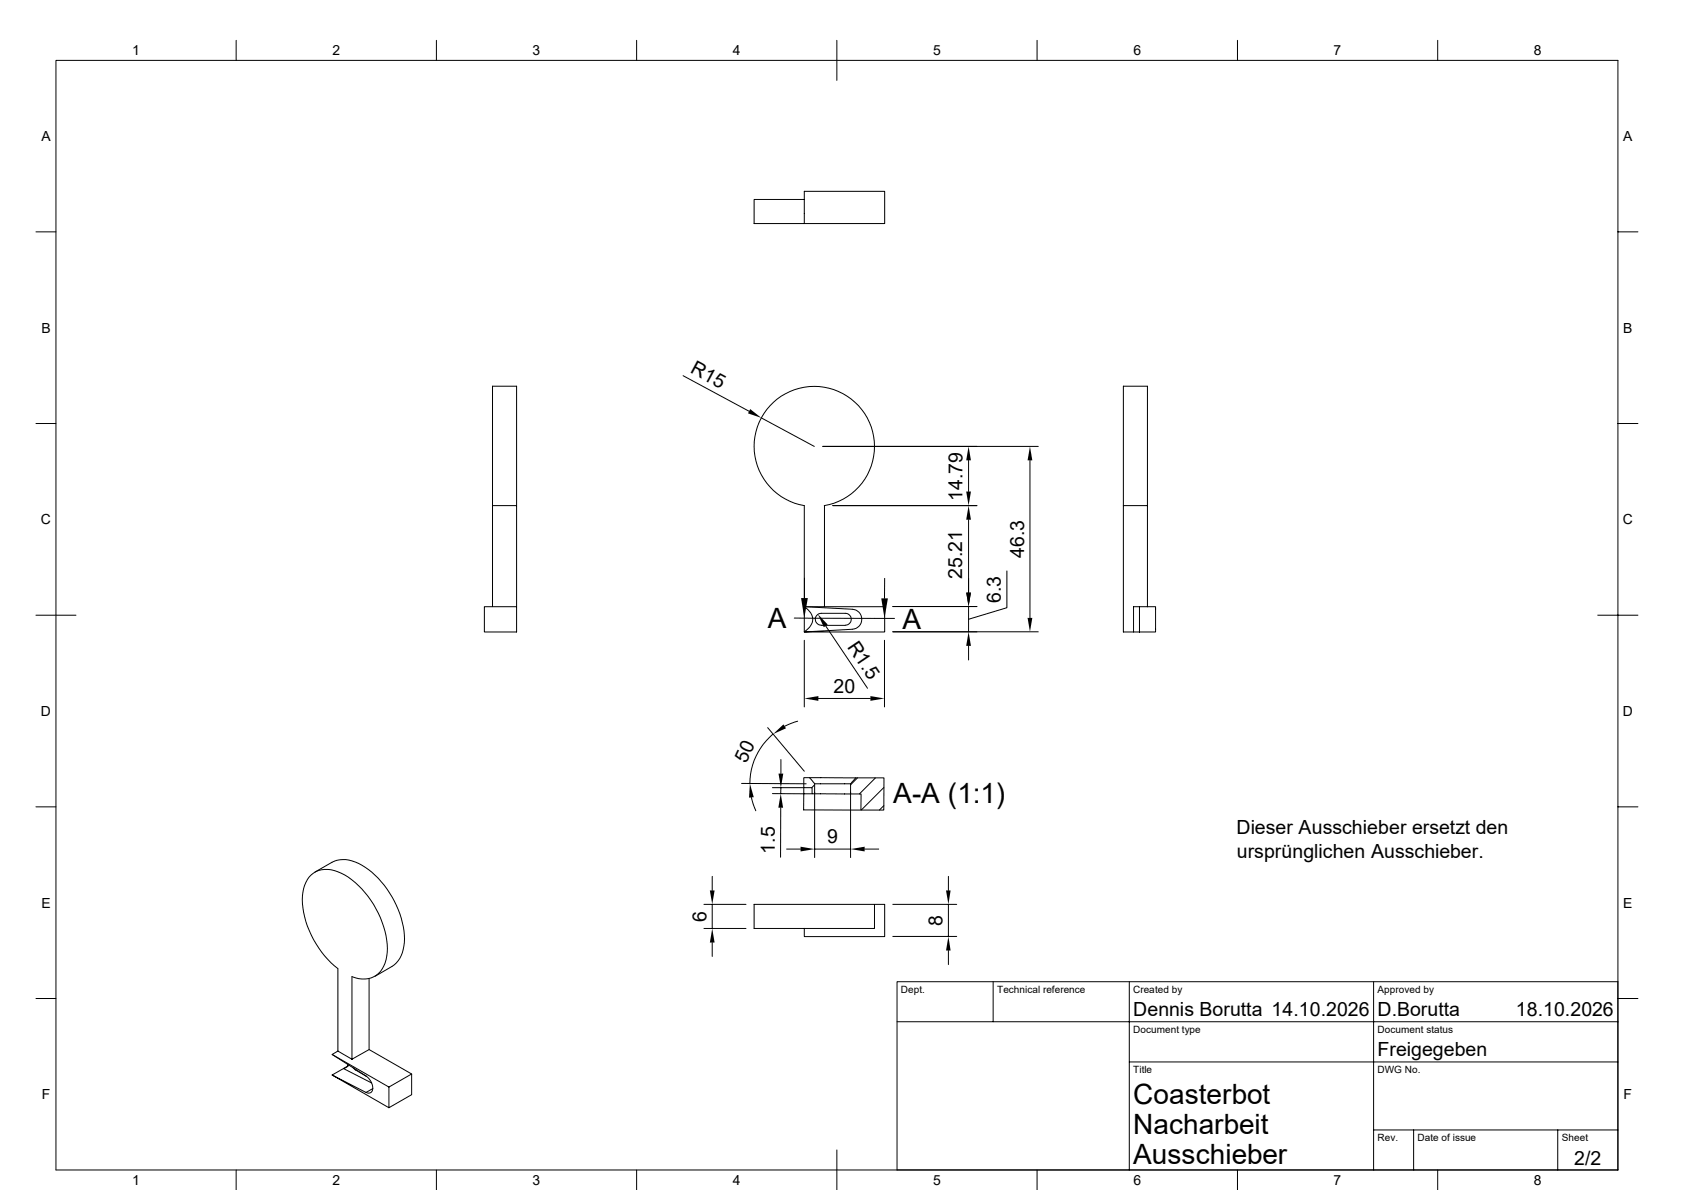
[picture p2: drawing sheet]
<svg xmlns="http://www.w3.org/2000/svg" width="420mm" height="297mm" viewBox="0 0 420 297" stroke-linecap="round" stroke-linejoin="round" font-family="sans-serif">
<g fill="none" stroke="#000" stroke-width=".25">
<path d="M14 15.1h390v276.9h-390zM59 10.1v5M109 10.1v5M159 10.1v5M209 10.1v10M259 10.1v5M309 10.1v5M359 10.1v5M9 57.9h5M200.8 49.8h-12.5v6h12.5M200.8 47.8h20.1v8h-20.1zM404 57.9h5"/>
<path d="M170.6 93.8l16.5 8.9M9 105.7h5M190.1 104.3l13.2 7.1M205.4 111.4h53.8M241.9 114.9v7.8M257.2 114.9v39.3M404 105.7h5M123 126.2v25.2M129 126.2h-6v-29.8h6v61.3h-8.1v-6.3h8.1M205.8 126.2a15 15 0 0 0 10.1-23 15 15 0 0 0-25.1 0 15 15 0 0 0 10 23v31.5h20.1v-6.3h-20.1M205.9 126.2v25.2M207.9 126.2h36"/>
<path d="M241.9 129.7v18.2M280.5 126.2h6M9 153.5h10M198.3 154.3h25.1M200.8 151.4l12 .7a2.5 2.5 0 0 1 2.4 2.5 2.5 2.5 0 0 1-2.4 2.5l-12 .6a3.5 3.5 0 0 0 1.8-4.3l-.8-1.2zM200.8 159.8v16.6M200.9 144.3v5M203.9 153.6l.5-.4 .7-.1h6a1.5 1.5 0 0 1 1.5 1.5 1.5 1.5 0 0 1-1.5 1.5l-6-.1a1.46 1.46 0 0 1-1.4-.8 1.46 1.46 0 0 1 .2-1.6zM206.2 156.2l10.4 15.6M220.9 159.8v16.6M220.9 144.4v5M241.9 151.4v6.3z"/>
<path d="M243.9 151.4h-21M251.4 142.5v9.2l-9.5 2.9M259.2 157.7h-36.3M284.5 151.4v6.3M286.5 151.4v-55h-6v61.3h4M286.5 151.4h2v6.3h-4M286.5 151.4h-3.5v6.3M398.9 153.5h10.1M204.3 174.3h13M241.9 161.2v3.5M185.2 195.5l16.1 .1M187.6 199.1l1.1 3.3"/>
<path d="M191.7 181.6l9.1 10.9M192.9 198.1h7.8M192.9 196.6h7.8M193 183.2a16.3 16.3 0 0 0-5.8 12.4M195 189.6v3.5M195 196.6l-.1 1.5M199.2 180l-3.3 1.3M200.7 196.6v5.5l14.3 .1M200.7 198.1h2.1M200.7 194.1h1.5l1.2 1.5v2.5h-.6v-1.5h-2.1zM202.1 194.1h11.6M203.4 195.6h9"/>
<path d="M203.4 198.1l9 .1M203.4 197.7v16.3M203.4 195.9l-.7 .7M212.4 197.7v16.3M213.6 194.2l7.1-.1v8.1h-5.7v-4h-2.6v-2.6zM214.1 194.1l-1.7 1.8M218.6 194.2l-4 4M220.7 196.6l-5.6 5.5M9 201.4h5M78.6 217.7l4.3-2.5a7.5 7.5 0 0 1 7.5 .8 23.1 23.1 0 0 1 10.6 19.3 7.4 7.4 0 0 1-3.1 5.9l-4.3 2.5M177.8 218.7v3.6M194.9 201.6v12.4"/>
<path d="M196.4 211.9h3.5M203.4 211.9h9M215.9 211.9h3.5M220.7 201.1l-1.1 1.1M236.8 218.7v3.6M404 201.4h5M175.8 225.7h10.5M175.8 231.7h10.5M177.8 225.7v6M177.8 235.2v3.5M218.4 225.7v6h-30.1v-6h32.6v8.1h-20.1v-2.1M222.9 233.7h16"/>
<path d="M222.9 225.7h16M236.8 225.7v8M236.8 237.2v3.5M9 249.2h5M84.3 241.7a23.2 23.2 0 0 1-8.8-18.1 6.4 6.4 0 0 1 4.8-6.5 11.2 11.2 0 0 1 9.2 4 23 23 0 0 1 7.2 16.6 6.5 6.5 0 0 1-4.8 6.6h-.8a7 7 0 0 1-3.2-.5v20.6M84.4 241.7v20.6M92.2 244.2v17.8l10.6 6.1v5.1l-5.7 3.3v-5.2M224 255h180M248 245v10M282 245v47M343 245v47M404 245h-180v47"/>
<path d="M404 249.2h5M82.9 263.2l14.2 8.1 5.7-3.2M82.9 268.3l14.2 8.2M84.4 262.3l-1.5 .9 8.5 5.4a3.3 3.3 0 0 1 1.4 3.9l-.7 .3-.7-.2M84.4 262.3l3.5 2.1M86.8 265.6v.5M86.9 266.1l-4 2.2 8.5 4.4 1.7-1M87.1 265.8l-.6 .6-.7 .3 7 3.6M88.2 266.5l.6 .6M88.8 267l2.7 1.6M88.9 267h-.1M92.2 262l-4.3 2.4"/>
<path d="M282 265h122M59 292v5M109 292v5M159 292v5M209 287v10M259 292v5M309 292v5M343 282h61M353 282v10M359 292v5M389 282v10"/>
</g>
<g fill="#000">
<path d="M187.3 102.1l2.8 2.2-3.3-1.1zM241.9 111.4l.5 3.5h-1.1zM257.2 111.4l.6 3.5h-1.2zM241.9 126.2l.5 3.5h-1.1zM241.3 122.7h1.1l-.5 3.5zM200 149.3h1.7l-.9 5zM204.2 153.3l2.5 2.6-1 .6zM220 149.4h1.7l-.8 4.9zM241.3 147.9h1.1l-.5 3.5zM256.6 154.2h1.2l-.6 3.5zM200.8 174.3l3.5-.6v1.2zM217.3 173.7l3.6 .6-3.6 .6z"/>
<path d="M241.9 157.7l.5 3.5h-1.1zM187.2 195.5l1 3.5-1.2 .1zM194.4 193.1h1.2l-.6 3.5zM193 183.2l2.6-2.4 .7 1zM194.9 198.1l.6 3.5h-1.1zM199.9 211.3l3.5 .6-3.5 .6zM212.4 211.9l3.5-.6v1.2zM177.2 222.3h1.2l-.6 3.4zM177.8 231.7l.6 3.5h-1.2zM236.8 233.7l.6 3.5h-1.2zM236.2 222.3h1.2l-.6 3.4z"/>
</g>
<g font-size="7">
<text x="191.7" y="156.8">A</text>
<text x="225.3" y="156.9">A</text>
<text x="223.1" y="200.5">A-A (1:1)</text>
<text x="283" y="275.5">Coasterbot</text>
<text x="283" y="283">Nacharbeit</text>
<text x="283" y="290.5">Ausschieber</text>
</g>
<g font-size="4.9">
<text x="172.2" y="93" transform="rotate(28 172.2 93)">R15</text>
<text x="240.4" y="125.1" transform="rotate(-90 240.4 125.1)">14.79</text>
<text x="255.7" y="139.2" transform="rotate(-90 255.7 139.2)">46.3</text>
<text x="240.3" y="144.5" transform="rotate(-90 240.3 144.5)">25.21</text>
<text x="249.9" y="150.5" transform="rotate(-90 249.9 150.5)">6.3</text>
<text x="211.4" y="161.4" transform="rotate(56 211.4 161.4)">R1.5</text>
<text x="208.2" y="172.9">20</text>
<text x="186.3" y="190.6" transform="rotate(-65 186.3 190.6)">50</text>
<text x="308.7" y="208.2">Dieser Ausschieber ersetzt den</text>
<text x="193.5" y="213.1" transform="rotate(-90 193.5 213.1)">1.5</text>
<text x="206.5" y="210.5">9</text>
<text x="308.8" y="214.1">ursprünglichen Ausschieber.</text>
<text x="176.4" y="230.1" transform="rotate(-90 176.4 230.1)">6</text>
<text x="235.3" y="231.1" transform="rotate(-90 235.3 231.1)">8</text>
<text x="283" y="253.5">Dennis Borutta 14.10.2026</text>
<text x="344" y="253.5">D.Borutta</text>
<text x="378.5" y="253.5">18.10.2026</text>
<text x="344" y="263.5">Freigegeben</text>
<text x="393.1" y="290.7">2/2</text>
</g>
<g font-size="3.5">
<text x="33" y="13.8">1</text>
<text x="83" y="13.8">2</text>
<text x="133" y="13.8">3</text>
<text x="183" y="13.8">4</text>
<text x="233" y="13.8">5</text>
<text x="283" y="13.8">6</text>
<text x="333" y="13.8">7</text>
<text x="383" y="13.8">8</text>
<text x="10.3" y="35.2">A</text>
<text x="405.3" y="35.2">A</text>
<text x="10.3" y="83.1">B</text>
<text x="405.3" y="83.1">B</text>
<text x="10.2" y="130.9">C</text>
<text x="405.2" y="130.9">C</text>
<text x="10.2" y="178.7">D</text>
<text x="405.2" y="178.7">D</text>
<text x="10.3" y="226.5">E</text>
<text x="405.3" y="226.5">E</text>
<text x="10.4" y="274.4">F</text>
<text x="405.4" y="274.4">F</text>
<text x="33" y="295.8">1</text>
<text x="83" y="295.8">2</text>
<text x="133" y="295.8">3</text>
<text x="183" y="295.8">4</text>
<text x="233" y="295.7">5</text>
<text x="283" y="295.8">6</text>
<text x="333" y="295.8">7</text>
<text x="383" y="295.8">8</text>
</g>
<g font-size="2.5">
<text x="225" y="247.8">Dept.</text>
<text x="249" y="247.8">Technical reference</text>
<text x="283" y="247.8">Created by</text>
<text x="344" y="247.8">Approved by</text>
<text x="283" y="257.9">Document type</text>
<text x="344" y="257.9">Document status</text>
<text x="283" y="267.8">Title</text>
<text x="344" y="267.8">DWG No.</text>
<text x="344" y="284.8">Rev.</text>
<text x="354" y="284.8">Date of issue</text>
<text x="390" y="284.8">Sheet</text>
</g>
</svg>
